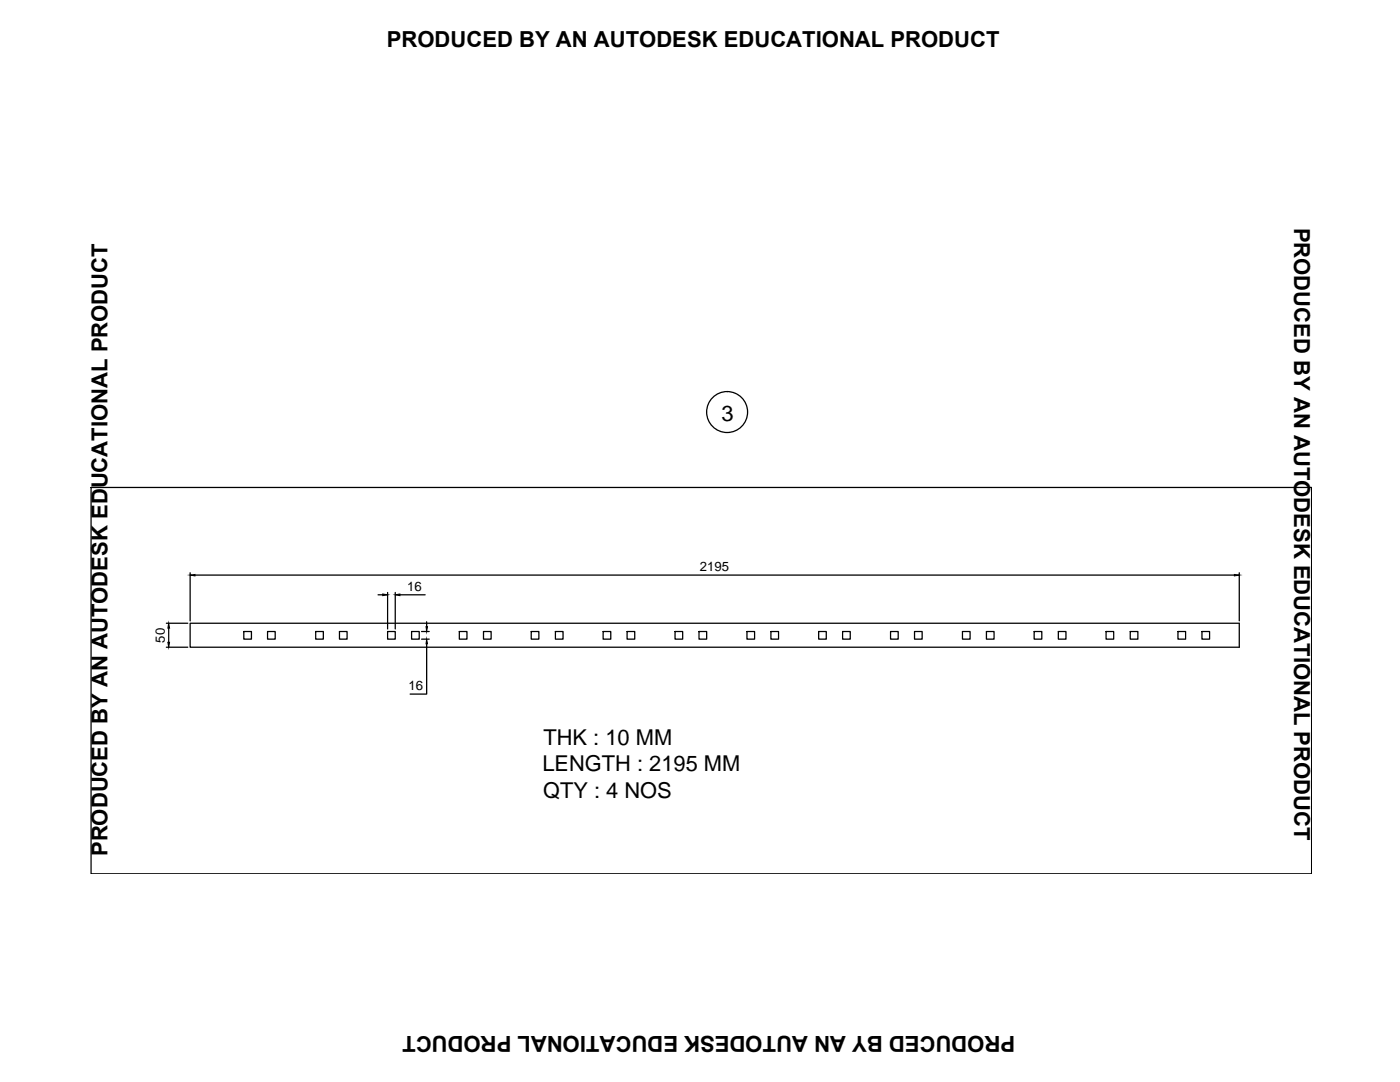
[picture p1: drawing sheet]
<svg xmlns="http://www.w3.org/2000/svg" width="279mm" height="216mm" viewBox="0 0 279 216" stroke-linecap="round" stroke-linejoin="round" font-family="sans-serif">
<!-- layer: 0 -->
<g fill="none" stroke="#000" stroke-width=".25">
<path d="M18.2 97.3h243.6v77.1h-243.6zM37.9 114.3v9.6M38.9 114.8h207.5M75.5 118.7h.9M77.4 118.2v7.3M78.9 118.2v7.3M79.8 118.7h5.1M247.3 114.3v9.6M33.2 129.1h4.3M33.2 124.4h4.3M33.7 125.3v2.9M37.9 124.4h209.4v4.7h-209.4z"/>
<path d="M48.7 126h1.5v1.5h-1.5zM53.4 126h1.5v1.5h-1.5zM63 126h1.5v1.5h-1.5zM67.7 126h1.6v1.5h-1.6zM77.4 126h1.5v1.5h-1.5zM82.1 126h1.6v1.5h-1.6zM84.1 127.5h1.6M84.1 126h1.6M85.1 128.5v10h-3.3M85.1 124.1v.9M91.7 126h1.5v1.5h-1.5zM96.5 126h1.5v1.5h-1.5z"/>
<path d="M106 126h1.5v1.5h-1.5zM110.8 126h1.6v1.5h-1.6zM120.4 126h1.5v1.5h-1.5zM125.2 126h1.5v1.5h-1.5zM134.7 126h1.5v1.5h-1.5zM139.5 126h1.5v1.5h-1.5zM149.1 126h1.5v1.5h-1.5zM153.9 126h1.5v1.5h-1.5zM163.4 126h1.5v1.5h-1.5zM168.2 126h1.5v1.5h-1.5zM177.7 126h1.6v1.5h-1.6zM182.5 126h1.5v1.5h-1.5z"/>
<path d="M192.1 126h1.5v1.5h-1.5zM196.9 126h1.5v1.5h-1.5zM206.4 126h1.5v1.5h-1.5zM211.2 126h1.5v1.5h-1.5zM220.7 126h1.6v1.5h-1.6zM225.6 126h1.5v1.5h-1.5zM235.1 126h1.5v1.5h-1.5zM239.9 126h1.5v1.5h-1.5z"/>
<circle cx="145.1" cy="82.2" r="4.1"/>
</g>
<path d="M37.9 114.8l1-.2v.3zM76.4 118.5l1 .2-1 .2zM78.9 118.7l.9-.2v.4zM246.4 114.6l.9 .2-.9 .1zM33.5 128.2h.3l-.1 .9zM33.7 124.4l.1 .9h-.3zM85 125h.3l-.2 1zM85.1 127.5l.2 1h-.3z" fill="#000" stroke="#000" stroke-width=".2"/>
<g font-size="4.4">
<text x="77.2" y="9.5">PRODUCED BY AN AUTODESK EDUCATIONAL PRODUCT</text>
<text x="258.3" y="45.4" transform="rotate(90 258.3 45.4)">PRODUCED BY AN AUTODESK EDUCATIONAL PRODUCT</text>
<text x="144" y="83.9">3</text>
<text x="108.5" y="148.7">THK : 10 MM</text>
<text x="108.3" y="153.9">LENGTH : 2195 MM</text>
<text x="108.4" y="159.2">QTY : 4 NOS</text>
<text x="21.5" y="170.8" transform="rotate(-90 21.5 170.8)">PRODUCED BY AN AUTODESK EDUCATIONAL PRODUCT</text>
<text x="202.6" y="206.8" transform="rotate(180 202.6 206.8)">PRODUCED BY AN AUTODESK EDUCATIONAL PRODUCT</text>
</g>
<g font-size="2.6">
<text x="139.7" y="113.9">2195</text>
<text x="81.3" y="117.9">16</text>
<text x="32.9" y="128.2" transform="rotate(-90 32.9 128.2)">50</text>
<text x="81.5" y="137.7">16</text>
</g>
</svg>
